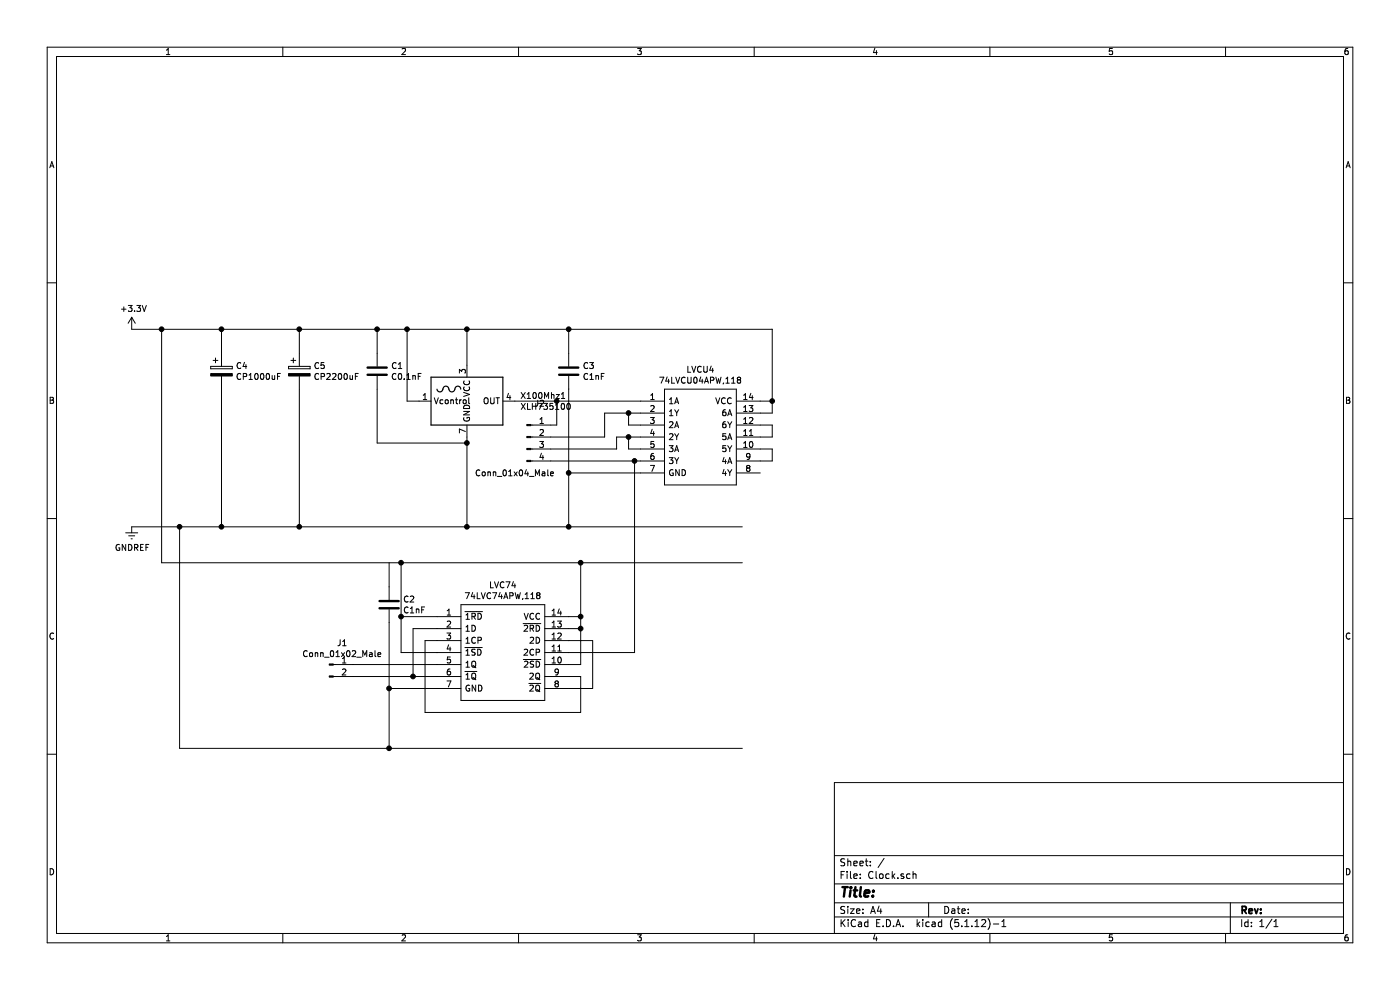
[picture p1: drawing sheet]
EESchema Schematic File Version 4
EELAYER 30 0
EELAYER END
$Descr A4 11693 8268
encoding utf-8
Sheet 1 1
Title ""
Date ""
Rev ""
Comp ""
Comment1 ""
Comment2 ""
Comment3 ""
Comment4 ""
$EndDescr
$Comp
L SamacSys_Parts:74LVCU04APW,118 LVCU4
U 1 1
P 5350 3350
F 0 "LVCU4" H 5850 3615 50  0000 C CNN
F 1 "74LVCU04APW,118" H 5850 3524 50  0000 C CNN
F 2 "SOP65P640X110-14N" H 6200 3450 50  0001 L CNN
F 3 "https://assets.nexperia.com/documents/data-sheet/74LVCU04A.pdf" H 6200 3350 50  0001 L CNN
F 4 "74LVCU04A - Hex unbuffered inverter@en-us" H 6200 3250 50  0001 L CNN "Description"
F 5 "1.1" H 6200 3150 50  0001 L CNN "Height"
F 6 "771-LVCU04APW118" H 6200 3050 50  0001 L CNN "Mouser Part Number"
F 7 "https://www.mouser.co.uk/ProductDetail/Nexperia/74LVCU04APW118?qs=me8TqzrmIYXibrDyFt%252BDyw%3D%3D" H 6200 2950 50  0001 L CNN "Mouser Price/Stock"
F 8 "Nexperia" H 6200 2850 50  0001 L CNN "Manufacturer_Name"
F 9 "74LVCU04APW,118" H 6200 2750 50  0001 L CNN "Manufacturer_Part_Number"
	1    5350 3350
	1    0    0    -1  
$EndComp
$Comp
L SamacSys_Parts:74LVC74APW,118 LVC74
U 1 1
P 3650 5150
F 0 "LVC74" H 4200 5415 50  0000 C CNN
F 1 "74LVC74APW,118" H 4200 5324 50  0000 C CNN
F 2 "SOP65P640X110-14N" H 4600 5250 50  0001 L CNN
F 3 "https://assets.nexperia.com/documents/data-sheet/74LVC74A.pdf" H 4600 5150 50  0001 L CNN
F 4 "74LVC74A - Dual D-type flip-flop with set and reset; positive-edge trigger@en-us" H 4600 5050 50  0001 L CNN "Description"
F 5 "1.1" H 4600 4950 50  0001 L CNN "Height"
F 6 "771-74LVC74APW-T" H 4600 4850 50  0001 L CNN "Mouser Part Number"
F 7 "https://www.mouser.co.uk/ProductDetail/Nexperia/74LVC74APW118?qs=me8TqzrmIYVtXwVfet0lzw%3D%3D" H 4600 4750 50  0001 L CNN "Mouser Price/Stock"
F 8 "Nexperia" H 4600 4650 50  0001 L CNN "Manufacturer_Name"
F 9 "74LVC74APW,118" H 4600 4550 50  0001 L CNN "Manufacturer_Part_Number"
	1    3650 5150
	1    0    0    -1  
$EndComp
$Comp
L Oscillator:OH300 X100Mhz1
U 1 1
P 3900 3350
F 0 "X100Mhz1" H 4344 3396 50  0000 L CNN
F 1 "XLH735100" H 4344 3305 50  0000 L CNN
F 2 "Oscillator:Oscillator_SMD_IDT_JU6-6_7.0x5.0mm_P2.54mm" H 3900 3000 50  0001 C CNN
F 3 "http://www.conwin.com/datasheets/cx/cx282.pdf" H 3700 3450 50  0001 C CNN
	1    3900 3350
	1    0    0    -1  
$EndComp
$Comp
L Device:C C3
U 1 1
P 4750 3100
F 0 "C3" H 4865 3146 50  0000 L CNN
F 1 "C1nF" H 4865 3055 50  0000 L CNN
F 2 "Capacitor_THT:C_Disc_D4.7mm_W2.5mm_P5.00mm" H 4788 2950 50  0001 C CNN
F 3 "~" H 4750 3100 50  0001 C CNN
	1    4750 3100
	1    0    0    -1  
$EndComp
$Comp
L power:+3.3V #PWR01
U 1 1
P 1100 2750
F 0 "#PWR01" H 1100 2600 50  0001 C CNN
F 1 "+3.3V" H 1115 2923 50  0000 C CNN
F 2 "" H 1100 2750 50  0001 C CNN
F 3 "" H 1100 2750 50  0001 C CNN
	1    1100 2750
	1    0    0    -1  
$EndComp
$Comp
L power:GNDREF #PWR02
U 1 1
P 1100 4400
F 0 "#PWR02" H 1100 4150 50  0001 C CNN
F 1 "GNDREF" H 1105 4227 50  0000 C CNN
F 2 "" H 1100 4400 50  0001 C CNN
F 3 "" H 1100 4400 50  0001 C CNN
	1    1100 4400
	1    0    0    -1  
$EndComp
Wire Wire Line
	6450 3350 6350 3350
Wire Wire Line
	6450 3350 6450 3450
Wire Wire Line
	6450 3450 6350 3450
Connection ~ 6450 3350
Wire Wire Line
	6350 3550 6450 3550
Wire Wire Line
	6450 3550 6450 3650
Wire Wire Line
	6450 3650 6350 3650
Wire Wire Line
	6350 3750 6450 3750
Wire Wire Line
	6450 3750 6450 3850
Wire Wire Line
	6450 3850 6350 3850
Wire Wire Line
	6450 2750 6450 3350
Wire Wire Line
	3900 3650 3900 3700
$Comp
L Device:C C1
U 1 1
P 3150 3100
F 0 "C1" H 3265 3146 50  0000 L CNN
F 1 "C0.1nF" H 3265 3055 50  0000 L CNN
F 2 "Capacitor_THT:C_Disc_D4.7mm_W2.5mm_P5.00mm" H 3188 2950 50  0001 C CNN
F 3 "~" H 3150 3100 50  0001 C CNN
	1    3150 3100
	1    0    0    -1  
$EndComp
Connection ~ 3900 3700
Wire Wire Line
	3900 3700 3900 4400
Wire Wire Line
	5350 3450 5250 3450
Wire Wire Line
	5250 3450 5250 3550
Wire Wire Line
	5250 3550 5350 3550
Wire Wire Line
	5350 3650 5250 3650
Wire Wire Line
	5250 3650 5250 3750
Wire Wire Line
	5250 3750 5350 3750
Wire Wire Line
	4750 2950 4750 2750
Connection ~ 4750 2750
Wire Wire Line
	3900 2750 3900 3050
Wire Wire Line
	3150 2950 3150 2750
Wire Wire Line
	3900 2750 4750 2750
Connection ~ 3900 2750
Wire Wire Line
	3900 4400 4750 4400
Connection ~ 3900 4400
Connection ~ 4750 4400
Wire Wire Line
	3150 3700 3900 3700
Wire Wire Line
	3150 2750 3400 2750
Connection ~ 3150 2750
Wire Wire Line
	4300 3350 4650 3350
Wire Wire Line
	4750 4400 6200 4400
Wire Wire Line
	5350 3850 5300 3850
Wire Wire Line
	5300 3850 5300 5450
Wire Wire Line
	1100 4400 1500 4400
Wire Wire Line
	4750 5350 4950 5350
Wire Wire Line
	4950 5350 4950 5750
Wire Wire Line
	4950 5750 4750 5750
Wire Wire Line
	1350 2750 1350 4700
Connection ~ 1350 2750
Wire Wire Line
	1350 2750 1100 2750
Wire Wire Line
	1500 4400 1500 6250
Connection ~ 1500 4400
Wire Wire Line
	1500 4400 1850 4400
Wire Wire Line
	4750 5150 4850 5150
Wire Wire Line
	4850 5150 4850 4700
Connection ~ 4850 4700
Wire Wire Line
	4850 4700 6200 4700
$Comp
L Device:C C2
U 1 1
P 3250 5050
F 0 "C2" H 3365 5096 50  0000 L CNN
F 1 "C1nF" H 3365 5005 50  0000 L CNN
F 2 "Capacitor_THT:C_Disc_D4.7mm_W2.5mm_P5.00mm" H 3288 4900 50  0001 C CNN
F 3 "~" H 3250 5050 50  0001 C CNN
	1    3250 5050
	1    0    0    -1  
$EndComp
Wire Wire Line
	3250 4900 3250 4700
Wire Wire Line
	1500 6250 3250 6250
Wire Wire Line
	3250 5750 3650 5750
Wire Wire Line
	3250 5200 3250 5750
Connection ~ 3250 6250
Wire Wire Line
	3250 6250 6200 6250
Connection ~ 3250 5750
Wire Wire Line
	3250 5750 3250 6250
Wire Wire Line
	4850 5150 4850 5250
Wire Wire Line
	4850 5250 4750 5250
Connection ~ 4850 5150
Wire Wire Line
	4850 5250 4850 5550
Wire Wire Line
	4850 5550 4750 5550
Connection ~ 4850 5250
Wire Wire Line
	4750 5650 4850 5650
Wire Wire Line
	4850 5650 4850 5950
Wire Wire Line
	4850 5950 3550 5950
Wire Wire Line
	3550 5950 3550 5350
Wire Wire Line
	3550 5350 3650 5350
Wire Wire Line
	3650 5650 3450 5650
Wire Wire Line
	3450 5650 3450 5250
Wire Wire Line
	3450 5250 3650 5250
Wire Wire Line
	1350 4700 3350 4700
Wire Wire Line
	3650 5150 3350 5150
Wire Wire Line
	3350 5150 3350 4700
Connection ~ 3350 4700
Wire Wire Line
	3350 4700 4850 4700
Wire Wire Line
	3350 5150 3350 5450
Wire Wire Line
	3350 5450 3650 5450
Connection ~ 3350 5150
Wire Wire Line
	1350 2750 1850 2750
$Comp
L Device:CP C5
U 1 1
P 2500 3100
F 0 "C5" H 2618 3146 50  0000 L CNN
F 1 "CP2200uF" H 2618 3055 50  0000 L CNN
F 2 "Capacitor_THT:CP_Radial_D12.5mm_P5.00mm" H 2538 2950 50  0001 C CNN
F 3 "~" H 2500 3100 50  0001 C CNN
	1    2500 3100
	1    0    0    -1  
$EndComp
$Comp
L Device:CP C4
U 1 1
P 1850 3100
F 0 "C4" H 1968 3146 50  0000 L CNN
F 1 "CP1000uF" H 1968 3055 50  0000 L CNN
F 2 "Capacitor_THT:CP_Radial_D7.5mm_P2.50mm" H 1888 2950 50  0001 C CNN
F 3 "~" H 1850 3100 50  0001 C CNN
	1    1850 3100
	1    0    0    -1  
$EndComp
Wire Wire Line
	1850 3250 1850 4400
Connection ~ 1850 4400
Wire Wire Line
	2500 3250 2500 4400
Wire Wire Line
	2500 2950 2500 2750
Wire Wire Line
	1850 2950 1850 2750
Connection ~ 1850 2750
Connection ~ 2500 2750
Wire Wire Line
	2500 2750 3150 2750
Connection ~ 2500 4400
Wire Wire Line
	2500 4400 3900 4400
Wire Wire Line
	1850 4400 2500 4400
Wire Wire Line
	1850 2750 2500 2750
$Comp
L Connector:Conn_01x02_Male J1
U 1 1
P 2750 5550
F 0 "J1" H 2858 5731 50  0000 C CNN
F 1 "Conn_01x02_Male" H 2858 5640 50  0000 C CNN
F 2 "Connector_PinHeader_2.54mm:PinHeader_1x02_P2.54mm_Vertical" H 2750 5550 50  0001 C CNN
F 3 "~" H 2750 5550 50  0001 C CNN
	1    2750 5550
	1    0    0    -1  
$EndComp
$Comp
L Connector:Conn_01x04_Male J2
U 1 1
P 4400 3650
F 0 "J2" H 4508 3931 50  0000 C CNN
F 1 "Conn_01x04_Male" H 4300 3350 50  0000 C CNN
F 2 "Connector_PinHeader_2.54mm:PinHeader_1x04_P2.54mm_Vertical" H 4400 3650 50  0001 C CNN
F 3 "~" H 4400 3650 50  0001 C CNN
	1    4400 3650
	1    0    0    -1  
$EndComp
Wire Wire Line
	2950 5550 3650 5550
Wire Wire Line
	3450 5650 2950 5650
Connection ~ 3450 5650
Connection ~ 5300 3850
Wire Wire Line
	5250 3650 5150 3650
Wire Wire Line
	5150 3650 5150 3750
Connection ~ 5250 3650
Wire Wire Line
	4600 3550 4650 3550
Wire Wire Line
	4650 3550 4650 3350
Wire Wire Line
	5250 3450 5050 3450
Wire Wire Line
	5050 3450 5050 3650
Connection ~ 5250 3450
Wire Wire Line
	4750 3250 4750 3950
Wire Wire Line
	4750 2750 6450 2750
Wire Wire Line
	4600 3650 5050 3650
Wire Wire Line
	4600 3750 5150 3750
Wire Wire Line
	4600 3850 5300 3850
Wire Wire Line
	4750 3950 5350 3950
Connection ~ 4750 3950
Wire Wire Line
	4750 3950 4750 4400
Wire Wire Line
	4650 3350 5350 3350
Connection ~ 4650 3350
Wire Wire Line
	4750 5450 5300 5450
Wire Wire Line
	3150 3250 3150 3700
Wire Wire Line
	3500 3350 3400 3350
Wire Wire Line
	3400 3350 3400 2750
Connection ~ 3400 2750
Wire Wire Line
	3400 2750 3900 2750
$EndSCHEMATC
